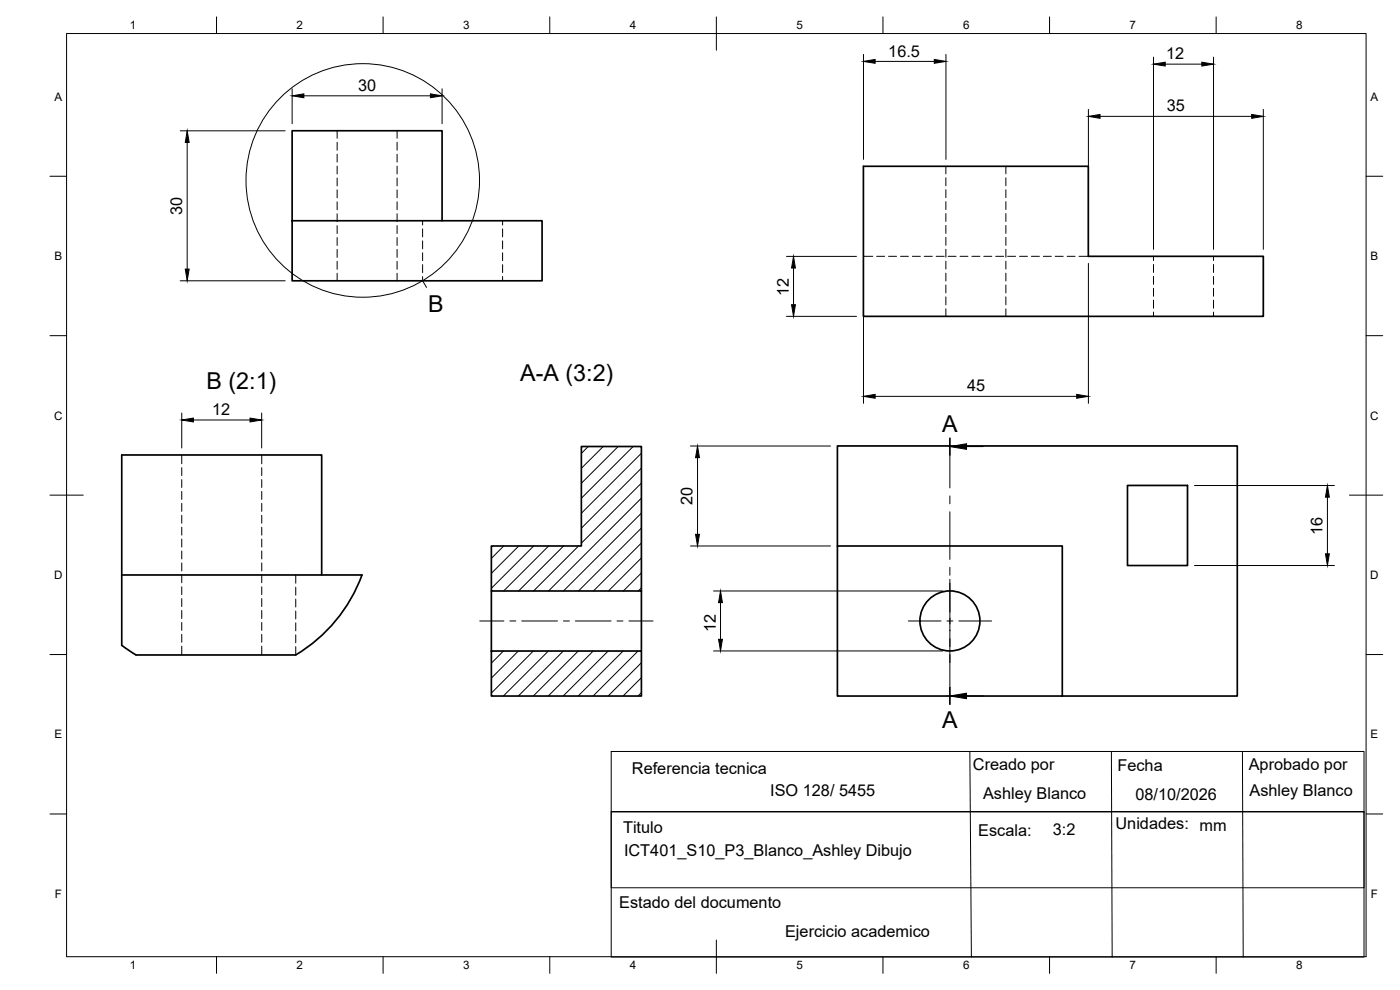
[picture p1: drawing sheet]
<svg xmlns="http://www.w3.org/2000/svg" width="420mm" height="297mm" viewBox="0 0 420 297" stroke-linecap="round" stroke-linejoin="round" font-family="sans-serif">
<!-- layer: Hidden -->
<g fill="none" stroke="#000" stroke-width=".3">
<path d="M101.2 39.2v2.3M119.2 39.2v2.3M101.2 42.7v2.4M101.2 46.3v2.3M101.2 49.8v2.4M101.2 53.4v2.4M101.2 57v2.4M119.2 42.7v2.4M119.2 46.3v2.3M119.2 49.8v2.4M119.2 53.4v2.4M119.2 57v2.4"/>
<path d="M283.9 49.9v2.3M283.9 53.3v2.4M283.9 56.9v2.4M301.9 49.9v2.3M301.9 53.3v2.4M301.9 56.9v2.4M101.2 60.5v2.4M101.2 64.1v2.4M101.2 67.7v2.4M101.2 71.3v2.3M101.2 74.8v2.4M101.2 78.4v2.4"/>
<path d="M119.2 60.5v2.4M119.2 64.1v2.4M119.2 67.7v2.4M119.2 71.3v2.3M119.2 74.8v2.4M119.2 78.4v2.4M126.8 66.2v1.3M126.8 68.7v2.4M126.8 72.3v2.3M126.8 75.8v2.4M126.8 79.4v2.4M150.8 66.2v1.3"/>
<path d="M150.8 68.7v2.4M150.8 72.3v2.3M150.8 75.8v2.4M150.8 79.4v2.4M259.1 76.9h2.8M263.1 76.9h2.4M266.7 76.9h2.4M270.3 76.9h2.3M273.8 76.9h2.4M277.4 76.9h2.4M281 76.9h2.4M283.9 60.5v2.4"/>
<path d="M283.9 64.1v2.3M283.9 67.6v2.4M283.9 71.2v2.4M283.9 74.8v2.4M283.9 78.4v2.3M284.5 76.9h2.4M288.1 76.9h2.4M291.7 76.9h2.4M295.3 76.9h2.3M298.8 76.9h2.4M301.9 60.5v2.4M301.9 64.1v2.3"/>
<path d="M301.9 67.6v2.4M301.9 71.2v2.4M301.9 74.8v2.4M301.9 78.4v2.3M302.4 76.9h2.4M306 76.9h2.4M309.5 76.9h2.4M313.1 76.9h2.4M316.7 76.9h2.4M320.3 76.9h2.3M323.8 76.9h2.8M346.2 76.9v1.3"/>
<path d="M346.2 79.4v2.4M364.2 76.9v1.3M364.2 79.4v2.4M101.2 82v2.3M119.2 82v2.3M126.8 83v1.3M150.8 83v1.3M283.9 81.9v2.4M283.9 85.5v2.4M283.9 89.1v2.4M283.9 92.7v2.2M301.9 81.9v2.4"/>
<path d="M301.9 85.5v2.4M301.9 89.1v2.4M301.9 92.7v2.2M346.2 82.9v2.4M346.2 86.5v2.4M346.2 90.1v2.4M346.2 93.6v1.3M364.2 82.9v2.4M364.2 86.5v2.4M364.2 90.1v2.4M364.2 93.6v1.3M54.5 136.5v2.6"/>
<path d="M78.5 136.5v2.6M54.5 140.3v2.4M54.5 143.9v2.4M54.5 147.5v2.3M54.5 151v2.4M54.5 154.6v2.4M54.5 158.2v2.4M78.5 140.3v2.4M78.5 143.9v2.4M78.5 147.5v2.3M78.5 151v2.4M78.5 154.6v2.4"/>
<path d="M78.5 158.2v2.4M54.5 161.7v2.4M54.5 165.3v2.4M54.5 168.9v2.4M54.5 172.5v2.3M54.5 176.1v2.3M54.5 179.6v2.4M78.5 161.7v2.4M78.5 165.3v2.4M78.5 168.9v2.4M78.5 172.5v2.3M78.5 176.1v2.3"/>
<path d="M78.5 179.6v2.4M88.8 172.5v2.5M88.8 176.2v2.4M88.8 179.8v2.3M54.5 183.2v2.4M54.5 186.8v2.3M54.5 190.3v2.4M54.5 193.9v2.6M78.5 183.2v2.4M78.5 186.8v2.3M78.5 190.3v2.4M78.5 193.9v2.6"/>
<path d="M88.8 183.3v2.4M88.8 186.9v2.4M88.8 190.5v2.4M88.8 194v2.5"/>
</g>
<!-- layer: Visible -->
<g fill="none" stroke="#000" stroke-width=".51">
<path d="M259.1 49.9h67.5v27h52.5v18h-120zM87.7 66.2v-27h45v27M87.7 66.2h75v18.1h-75zM174.5 134h18v43.3h-45v-13.5h27zM338.4 145.7h18v24h-18zM36.5 172.5h72.1a46.7 46.7 0 0 1-19.9 24h-47.9l-4.3-2.9v-57.1h60v36M147.5 177.3v18M192.5 177.3v18M251.3 163.8h67.5v45h-67.5zM251.3 163.8v-30h120v75h-52.5M147.5 195.3h45v13.5h-45z"/>
<circle cx="285.1" cy="186.3" r="9"/>
</g>
<!-- layer: BORDER -->
<g fill="none" stroke="#000" stroke-width=".3">
<path d="M20 10.1h390v276.9h-390zM65 5.1v5M115 5.1v5M165 5.1v5M215 5.1v10M265 5.1v5M315 5.1v5M365 5.1v5M15 52.9h5M410 52.9h5M15 100.7h5M410 100.7h5"/>
<path d="M15 148.6h10M405 148.6h10M15 196.4h5M410 196.4h5M15 244.2h5M410 244.2h5M65 287v5M115 287v5M165 287v5M215 282.1v9.9M265 287v5M315 287v5"/>
<path d="M365 287v5"/>
</g>
<!-- layer: FD_Dimensions -->
<g fill="none" stroke="#000" stroke-width=".3">
<path d="M259.1 16.3v31.5M262.6 18.4h17.8M283.9 16.3v31.5M346.2 17.2v57.6M349.7 19.2h11M364.2 17.2v57.6M54.1 39.3h31.5M87.7 26.6v10.5M91.2 28.8h38M132.7 26.6v10.5M326.6 32.8v42M330.1 34.9h45.5"/>
<path d="M379.1 32.8v42M56.2 42.7v38M236 76.9h21M259.1 79v42M326.6 79v42M54.1 84.3h31.5M236 94.9h21M238.1 80.4v11M262.6 118.9h60.5M54.5 123.9v10.5M58 126h17M78.5 123.9v10.5"/>
<path d="M207.2 133.8h42M209.3 137.3v23M358.5 145.7h42M398.4 149.2v17M207.2 163.8h42M214.1 177.3h68.9M358.5 169.7h42M214.1 195.3h68.9M216.2 180.8v11"/>
</g>
<g fill="#000" stroke="#000" stroke-width=".3">
<path d="M259.1 18.4l3.5-.6v1.2zM280.4 17.8l3.5 .6-3.5 .6zM346.2 19.2l3.5-.5v1.1zM360.7 18.7l3.5 .5-3.5 .6zM87.7 28.8l3.5-.6v1.1zM129.2 28.2l3.5 .6-3.5 .5zM326.6 34.9l3.5-.6v1.2zM375.6 34.3l3.5 .6-3.5 .6zM56.2 39.3l.6 3.4h-1.2zM55.6 80.7h1.2l-.6 3.6zM238.1 76.9l.6 3.5h-1.1zM237.6 91.4h1.1l-.6 3.5z"/>
<path d="M259.1 118.9l3.5-.6v1.2zM323.1 118.3l3.5 .6-3.5 .6zM54.5 126l3.5-.6v1.2zM75 125.4l3.5 .6-3.5 .6zM209.3 133.8l.6 3.5h-1.2zM398.4 145.7l.5 3.5h-1.1zM208.7 160.3h1.2l-.6 3.5zM397.8 166.2h1.1l-.5 3.5zM215.6 191.8h1.2l-.6 3.5zM216.2 177.3l.6 3.5h-1.2z"/>
</g>
<!-- layer: Smart Centers -->
<g fill="none" stroke="#000" stroke-width=".3">
<path d="M285.1 173.8v9.8M144 186.3h7.2M153 186.3h1.8M156.6 186.3h10.7M169.1 186.3h1.8M172.7 186.3h10.7M185.2 186.3h1.7M188.7 186.3h7.3M272.6 186.3h9.8M284.2 186.3h1.8M285.1 185.4v1.8M285.1 189v9.8"/>
<path d="M287.8 186.3h9.8"/>
</g>
<!-- layer: Hatching -->
<g fill="none" stroke="#000" stroke-width=".3">
<path d="M176.5 134l-2 2M181 134l-6.5 6.5M185.5 134l-11 11M190 134l-15.5 15.5M192.5 136l-18 18M192.5 140.5l-18 18M192.5 145l-18 18M192.5 149.5l-27.9 27.8M192.5 154l-23.4 23.3M192.5 158.4l-18.9 18.9M151.2 163.8l-3.7 3.7M155.7 163.8l-8.2 8.2"/>
<path d="M160.2 163.8l-12.7 12.7M164.7 163.8l-13.5 13.5M169.1 163.8l-13.5 13.5M173.6 163.8l-13.5 13.5M192.5 162.9l-14.4 14.4M192.5 167.4l-9.9 9.9M192.5 171.9l-5.4 5.4M192.5 176.4l-.9 .9M151.1 195.3l-3.6 3.7M155.6 195.3l-8.1 8.1M160.1 195.3l-12.6 12.6M164.6 195.3l-13.5 13.5"/>
<path d="M169.1 195.3l-13.5 13.5M173.6 195.3l-13.5 13.5M178.1 195.3l-13.6 13.5M182.5 195.3l-13.5 13.5M187 195.3l-13.5 13.5M191.5 195.3l-13.5 13.5M192.5 198.8l-10 10M192.5 203.3l-5.5 5.5M192.5 207.8l-1 1"/>
</g>
<!-- layer: Section Lines -->
<path d="M285.1 131.5v5M285.1 206.3v5" fill="none" stroke="#000" stroke-width=".51"/>
<path d="M285.1 136.5v9.9M290.1 134h5M285.1 148.8v2.4M285.1 153.6v14.2M285.1 170.2v2.4M285.1 175v14.3M285.1 191.7v2.3M285.1 196.4v9.9M290.1 208.8h5" fill="none" stroke="#000" stroke-width=".3"/>
<path d="M285.1 134l5-.9v1.7zM285.1 208.8l5-.8v1.6z" fill="#000" stroke="#000" stroke-width=".3"/>
<!-- layer: Detail Boundary -->
<g fill="none" stroke="#000" stroke-width=".3">
<path d="M126.8 84.3l1.2 1.9"/>
<circle cx="108.9" cy="54.1" r="35"/>
</g>
<!-- layer: TITLEBLOCK -->
<path d="M183.4 225.5h226v61.7h-226zM291.1 225.5l.4 61.7M333.5 225.5l.3 61.7M372.9 225.5l.2 61.7M183.4 243.6v22.8h226v-22.8h-226h226" fill="none" stroke="#000" stroke-width=".3"/>
<g font-size="7">
<text x="128.5" y="93.5">B</text>
<text x="62" y="116.8">B (2:1)</text>
<text x="156.1" y="114.3">A-A (3:2)</text>
<text x="282.7" y="129.5">A</text>
<text x="282.7" y="218.3">A</text>
</g>
<g font-size="4.9">
<text x="266.6" y="17">16.5</text>
<text x="350" y="17.9">12</text>
<text x="107.5" y="27.3">30</text>
<text x="350.2" y="33.5">35</text>
<text x="54.7" y="64.4" transform="rotate(-90 54.7 64.4)">30</text>
<text x="236.7" y="88.8" transform="rotate(-90 236.7 88.8)">12</text>
<text x="290.2" y="117.5">45</text>
<text x="63.7" y="124.6">12</text>
<text x="207.9" y="151.5" transform="rotate(-90 207.9 151.5)">20</text>
<text x="396.9" y="160.5" transform="rotate(-90 396.9 160.5)">16</text>
<text x="214.8" y="189.6" transform="rotate(-90 214.8 189.6)">12</text>
<text x="189.7" y="232.2">Referencia tecnica</text>
<text x="292" y="231">Creado por</text>
<text x="335.4" y="231.3">Fecha</text>
<text x="374.8" y="231.1">Aprobado por</text>
<text x="231.2" y="239">ISO 128/ 5455</text>
<text x="295" y="239.7">Ashley Blanco</text>
<text x="340.8" y="239.9">08/10/2026</text>
<text x="375" y="238.7">Ashley Blanco</text>
<text x="187" y="249.8">Titulo</text>
<text x="293.6" y="250.9">Escala:</text>
<text x="316" y="250.7">3:2</text>
<text x="334.8" y="248.7">Unidades: mm</text>
<text x="187.3" y="256.7">ICT401_S10_P3_Blanco_Ashley Dibujo</text>
<text x="185.8" y="272.5">Estado del documento</text>
<text x="235.6" y="281.1">Ejercicio academico</text>
</g>
<g font-size="3.5">
<text x="39" y="8.8">1</text>
<text x="89" y="8.8">2</text>
<text x="139" y="8.8">3</text>
<text x="189" y="8.8">4</text>
<text x="239" y="8.8">5</text>
<text x="289" y="8.8">6</text>
<text x="339" y="8.8">7</text>
<text x="389" y="8.8">8</text>
<text x="16.3" y="30.2">A</text>
<text x="411.3" y="30.2">A</text>
<text x="16.3" y="78">B</text>
<text x="411.3" y="78">B</text>
<text x="16.2" y="125.9">C</text>
<text x="411.2" y="125.9">C</text>
<text x="16.2" y="173.7">D</text>
<text x="411.2" y="173.7">D</text>
<text x="16.3" y="221.6">E</text>
<text x="411.3" y="221.6">E</text>
<text x="16.4" y="269.4">F</text>
<text x="411.4" y="269.4">F</text>
<text x="39" y="290.8">1</text>
<text x="89" y="290.8">2</text>
<text x="139" y="290.8">3</text>
<text x="189" y="290.8">4</text>
<text x="239" y="290.8">5</text>
<text x="289" y="290.8">6</text>
<text x="339" y="290.8">7</text>
<text x="389" y="290.8">8</text>
</g>
</svg>
